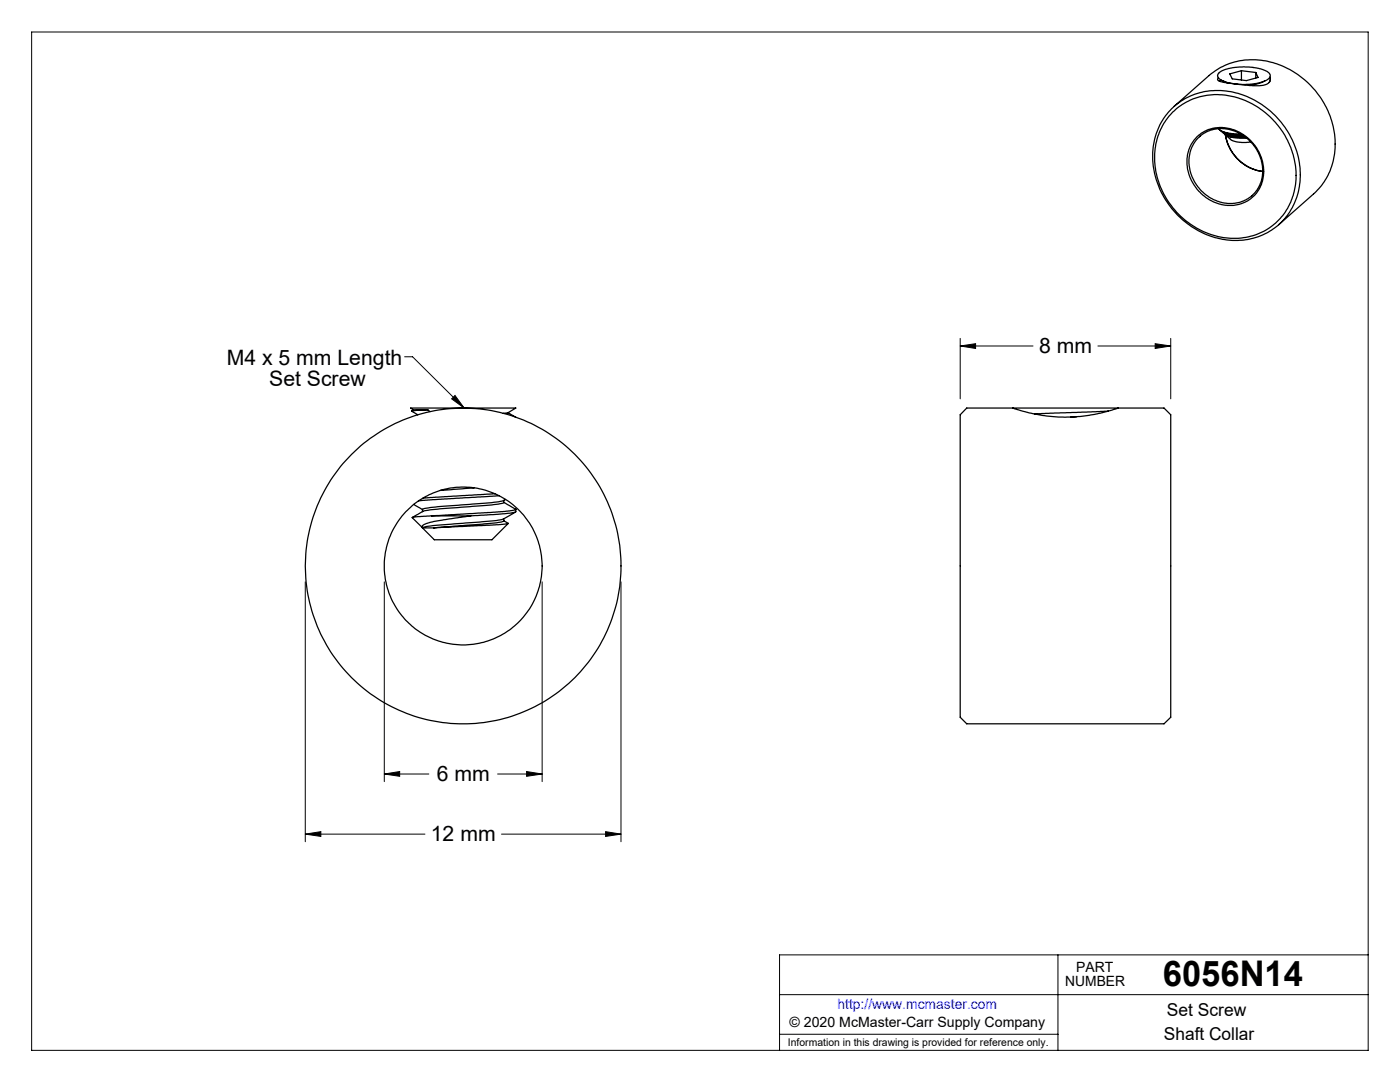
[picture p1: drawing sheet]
<svg xmlns="http://www.w3.org/2000/svg" width="279mm" height="216mm" viewBox="0 0 279 216" stroke-linecap="round" stroke-linejoin="round" font-family="sans-serif">
<g fill="none" stroke="#000" stroke-width=".2">
<path d="M6.3 6.4h266.7v203.2h-266.7zM80.8 71.2h1.5l10.3 10.2M90.1 79.6l.7-.7 1.8 2.5zM191.6 69l3.1-.4v.9zM191.6 67.5v12.1M191.6 69h14.6M219.1 69h14.5M230.5 68.6l3.1 .4-3.1 .5zM233.6 67.5v12.1M60.9 116.1v51.9M76.7 116.1v39.9M108.2 116.1v39.9"/>
<path d="M123.9 116.1v51.9M76.7 154.4l3.1-.4v.9zM76.7 154.4h8.9M99.3 154.4h8.9M105.1 154l3.1 .4-3.1 .5zM60.9 166.4l3.1-.5v1zM60.9 166.4h23.9M100.1 166.4h23.8M120.9 165.9l3 .5-3 .5zM155.6 198.5h117.4M211.1 190.5v19.1M273 190.5h-117.4v19.1"/>
<path d="M155.6 206.4h55.5"/>
</g>
<g fill="#000">
<path d="M90.1 79.6l.7-.7 1.8 2.5z"/>
<path d="M230.5 68.6l3.1 .4-3.1 .5zM191.6 69l3.1-.4v.9zM76.7 154.4l3.1-.4v.9zM105.1 154l3.1 .4-3.1 .5zM60.9 166.4l3.1-.5v1zM120.9 165.9l3 .5-3 .5z"/>
</g>
<g fill="none" stroke="#000" stroke-width=".25">
<path d="M243.2 14.6l1-.6 1.8-.5 3.3-.1 2.2 .3 1.2 .5 .7 .5 .1 .5-.6 .7-1.8 .7-1.7 .2h-2.2l-2.1-.3-1.6-.6-.5-.7zM243.7 16l-.4 .2M244.1 16.2l.9 .3M244.2 16.2l.3 .3M247.8 14.1l-2.4 .6 .5 1 2.8 .4 2.4-.6-.5-1M247.8 14.1l2.8 .4M247.8 14.1v1.9M250 13.4l.1 .1M250.6 14.5v1.1M252.4 16.2l-1.6 .6-1.6 .2M253.4 15.5l.1 .4M253.4 15.4a1.22 1.22 0 0 1-1.2 1.6l-2.8 .1-5.7-.8a.5 .5 0 0 1-.6-.2 .5 .5 0 0 1 0-.6h.1"/>
<path d="M253.4 16.2l-.1 .2M233.8 21.7a13.8 13.8 0 0 1 16.2-1.9 16.8 16.8 0 0 1 8.9 19.2 12.9 12.9 0 0 1-16.8 8.3 17 17 0 0 1-11.7-19.5 12.7 12.7 0 0 1 3.4-6.1zM234 22.4a13.5 13.5 0 0 1 16.6-1.3 16.2 16.2 0 0 1 7.7 17.2 12.3 12.3 0 0 1-15.6 8.8 16.4 16.4 0 0 1-12-18.6 12.6 12.6 0 0 1 3.3-6.1zM234.4 21.2l6.9-6.1a14.2 14.2 0 0 1 17.1-.6 16.4 16.4 0 0 1 7 19.8l-1.1 1.9-1.6 2-7.5 6.6M238.8 27.3a7.5 7.5 0 0 1 10.4 .4 8 8 0 0 1 1.2 11.3 7.6 7.6 0 0 1-11-.7 7.9 7.9 0 0 1-.6-11zM239 27.6l1.1-.9 1.4-.7 1.5-.3h1.4l2.7 .7 1.3 .8 1.3 1.2 1.5 2.2 .5 1.3 .3 1.6v1.5l-.4 1.5-.7 1.4-1.1 1.2a7.5 7.5 0 0 1-10.2-1.2 7.7 7.7 0 0 1-.7-10.2zM243.2 25.7l.6 .5M243.4 25.9l.7 .6 .5 .2 2.5 .3M243.8 26.2l1.6 .4 2.2 .1M243.8 26.2l1.4 .5 1.9 .3M244.5 26.8l1.6 1.3 1.7 .3 1.8-.1M244.5 26.9l-.2-.3a6.4 6.4 0 0 0 4 .6"/>
<path d="M244.5 26.9l1.7 .6 2.6 .1M244.5 26.9a7.7 7.7 0 0 0 4.1 .5M247.1 27h.8M252 34.2l-1-.2-1.4-.5-1.1-.6-1.2-.9-1.1-1.3-.7-1-.5-1.2-.4-1.5a8.7 8.7 0 0 0 7.4 7.2M82.5 81.8l-.5-.4h20.9l-1.5 1-1 .1M82.5 81.8h2.9M82.5 81.8l-.3 .2M85.4 81.8l-3.2 .2 1.2 .8M85.4 81.8l.4 .3M94.7 97.3l-6.8 .6M98.8 98.5l-14.4 .9M99.6 98.9l-16.1 1"/>
<path d="M100.5 99.8v.5M100.9 99.7h-.1a20.3 20.3 0 0 1-6.5 .9l-4.6 .3a19 19 0 0 0-5.4 .7v.5M101.4 82.3l1.5 .9M202.1 81.4h-9.2l-1.3 1.4v60.3l1.3 1.3h39.4l1.3-1.3v-60.3l-1.3-1.4h-9.2M202.1 81.4l3.9 1.1a31.1 31.1 0 0 0 17.1-1.1M202.1 81.4h21M214.9 83.1l-1.2 .1M221.2 82l-14.8 .6M82.6 100.6l1.7 1.1M84.3 105.3h2.3M86.1 102.9l-3.8 .4 2 2M86.1 102.9h7.8"/>
<path d="M93.9 102.9l-7.4 1.2a3.5 3.5 0 0 0-2.3 1l.1 .2M100.5 100.3a34.1 34.1 0 0 1-7.3 .8l-3.5 .3a19.5 19.5 0 0 0-5.5 .8l-1.9 1.1M100.5 100.2l2.4 1.4M100.5 103.9l.9 .6-1.9 .2-12.9 .6M100.5 103.5a.59 .59 0 0 1-.1 .6 .59 .59 0 0 1-.7 .1l-13.1 1.1M101.4 104.5l-3.2 3.2h-11.5l-2.4-2.4M102.9 102.2l-2.4 1.3a80.8 80.8 0 0 1-10.4 1.1l-1.1 .1a14.6 14.6 0 0 0-4.7 .6M102.9 101.6l-.3 .2-2.3 .3-14.2 .8M102.9 101.6v.6l-1.2 .2-7.8 .5"/>
<circle cx="92.4" cy="112.9" r="31.5"/>
<circle cx="92.4" cy="112.9" r="15.8"/>
</g>
<text font-size="7.1" x="232.1" y="196.8">6056N14</text>
<g font-size="4.2">
<text x="207.4" y="70.4">8 mm</text>
<text x="45.3" y="72.7">M4 x 5 mm Length</text>
<text x="53.7" y="77">Set Screw</text>
<text x="87.2" y="155.8">6 mm</text>
<text x="86" y="167.8">12 mm</text>
</g>
<g font-size="3.5">
<text x="232.9" y="202.8">Set Screw</text>
<text x="232.3" y="207.5">Shaft Collar</text>
</g>
<g font-size="2.8">
<text x="212.6" y="196.8">NUMBER</text>
<text x="214.8" y="194">PART</text>
<text x="157.6" y="204.9">© 2020 McMaster-Carr Supply Company</text>
</g>
<text font-size="2.8" fill="#00f" x="167.1" y="201.4">http://www.mcmaster.com</text>
<text font-size="2.1" x="157.3" y="208.6">Information in this drawing is provided for reference only.</text>
</svg>
